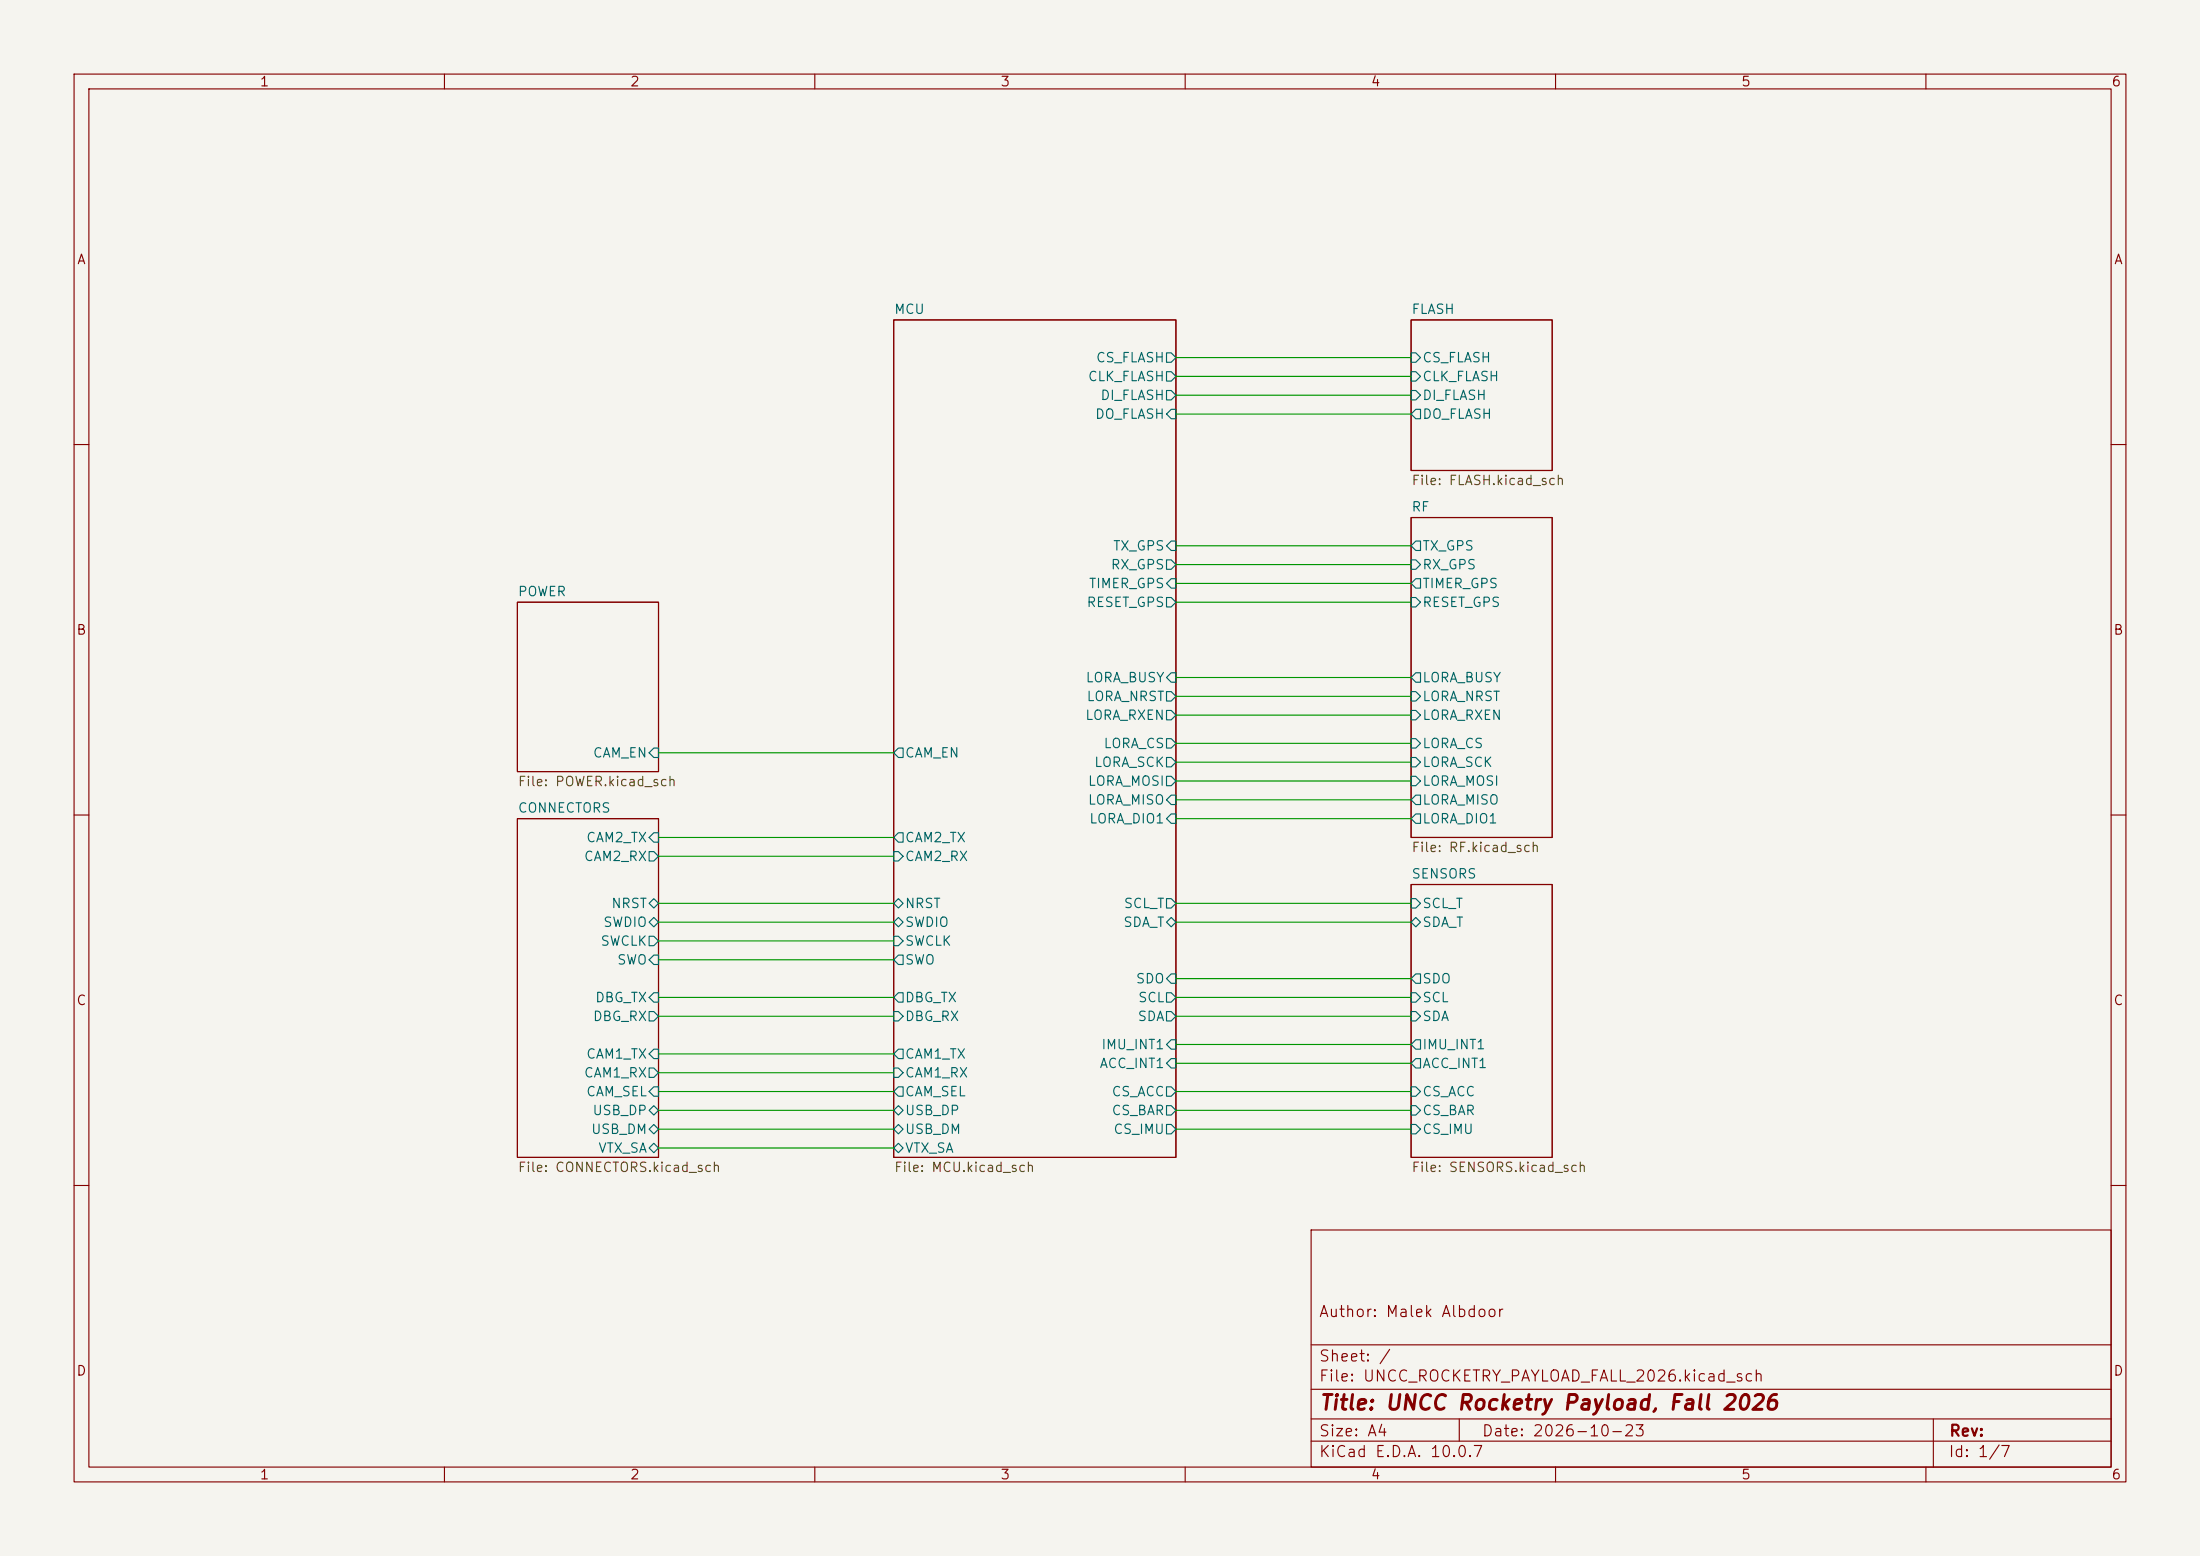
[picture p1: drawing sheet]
(kicad_sch
 (version 20260306)
 (generator "eeschema")
 (generator_version "10.0")
 (paper "A4")
 (title_block
  (title "UNCC Rocketry Payload, Fall 2026")
  (date "2026-10-23")
  (comment 1 "Author: Malek Albdoor"))
 (lib_symbols)
 (wire
  (pts (xy 158.75 102.87) (xy 190.5 102.87))
  (stroke (width 0) (type default)))
 (wire
  (pts (xy 158.75 50.8) (xy 190.5 50.8))
  (stroke (width 0) (type default)))
 (wire
  (pts (xy 88.9 134.62) (xy 120.65 134.62))
  (stroke (width 0) (type default)))
 (wire
  (pts (xy 158.75 107.95) (xy 190.5 107.95))
  (stroke (width 0) (type default)))
 (wire
  (pts (xy 158.75 134.62) (xy 190.5 134.62))
  (stroke (width 0) (type default)))
 (wire
  (pts (xy 158.75 53.34) (xy 190.5 53.34))
  (stroke (width 0) (type default)))
 (wire
  (pts (xy 88.9 115.57) (xy 120.65 115.57))
  (stroke (width 0) (type default)))
 (wire
  (pts (xy 88.9 149.86) (xy 120.65 149.86))
  (stroke (width 0) (type default)))
 (wire
  (pts (xy 88.9 147.32) (xy 120.65 147.32))
  (stroke (width 0) (type default)))
 (wire
  (pts (xy 88.9 137.16) (xy 120.65 137.16))
  (stroke (width 0) (type default)))
 (wire
  (pts (xy 158.75 78.74) (xy 190.5 78.74))
  (stroke (width 0) (type default)))
 (wire
  (pts (xy 158.75 140.97) (xy 190.5 140.97))
  (stroke (width 0) (type default)))
 (wire
  (pts (xy 158.75 110.49) (xy 190.5 110.49))
  (stroke (width 0) (type default)))
 (wire
  (pts (xy 88.9 144.78) (xy 120.65 144.78))
  (stroke (width 0) (type default)))
 (wire
  (pts (xy 158.75 100.33) (xy 190.5 100.33))
  (stroke (width 0) (type default)))
 (wire
  (pts (xy 158.75 48.26) (xy 190.5 48.26))
  (stroke (width 0) (type default)))
 (wire
  (pts (xy 158.75 105.41) (xy 190.5 105.41))
  (stroke (width 0) (type default)))
 (wire
  (pts (xy 158.75 147.32) (xy 190.5 147.32))
  (stroke (width 0) (type default)))
 (wire
  (pts (xy 88.9 154.94) (xy 120.65 154.94))
  (stroke (width 0) (type default)))
 (wire
  (pts (xy 158.75 143.51) (xy 190.5 143.51))
  (stroke (width 0) (type default)))
 (wire
  (pts (xy 88.9 152.4) (xy 120.65 152.4))
  (stroke (width 0) (type default)))
 (wire
  (pts (xy 158.75 55.88) (xy 190.5 55.88))
  (stroke (width 0) (type default)))
 (wire
  (pts (xy 88.9 121.92) (xy 120.65 121.92))
  (stroke (width 0) (type default)))
 (wire
  (pts (xy 158.75 96.52) (xy 190.5 96.52))
  (stroke (width 0) (type default)))
 (wire
  (pts (xy 88.9 127) (xy 120.65 127))
  (stroke (width 0) (type default)))
 (wire
  (pts (xy 88.9 124.46) (xy 120.65 124.46))
  (stroke (width 0) (type default)))
 (wire
  (pts (xy 158.75 81.28) (xy 190.5 81.28))
  (stroke (width 0) (type default)))
 (wire
  (pts (xy 158.75 93.98) (xy 190.5 93.98))
  (stroke (width 0) (type default)))
 (wire
  (pts (xy 158.75 73.66) (xy 190.5 73.66))
  (stroke (width 0) (type default)))
 (wire
  (pts (xy 158.75 91.44) (xy 190.5 91.44))
  (stroke (width 0) (type default)))
 (wire
  (pts (xy 158.75 149.86) (xy 190.5 149.86))
  (stroke (width 0) (type default)))
 (wire
  (pts (xy 88.9 113.03) (xy 120.65 113.03))
  (stroke (width 0) (type default)))
 (wire
  (pts (xy 158.75 121.92) (xy 190.5 121.92))
  (stroke (width 0) (type default)))
 (wire
  (pts (xy 88.9 142.24) (xy 120.65 142.24))
  (stroke (width 0) (type default)))
 (wire
  (pts (xy 158.75 76.2) (xy 190.5 76.2))
  (stroke (width 0) (type default)))
 (wire
  (pts (xy 158.75 124.46) (xy 190.5 124.46))
  (stroke (width 0) (type default)))
 (wire
  (pts (xy 158.75 152.4) (xy 190.5 152.4))
  (stroke (width 0) (type default)))
 (wire
  (pts (xy 158.75 137.16) (xy 190.5 137.16))
  (stroke (width 0) (type default)))
 (wire
  (pts (xy 158.75 132.08) (xy 190.5 132.08))
  (stroke (width 0) (type default)))
 (wire
  (pts (xy 88.9 129.54) (xy 120.65 129.54))
  (stroke (width 0) (type default)))
 (wire
  (pts (xy 88.9 101.6) (xy 120.65 101.6))
  (stroke (width 0) (type default)))
 (sheet
  (at 190.5 119.38)
  (size 19.05 36.83)
  (exclude_from_sim no)
  (in_bom yes)
  (on_board yes)
  (dnp no)
  (fields_autoplaced yes)
  (stroke (width 0.1524) (type solid))
  (fill (color 0 0 0 0))
  (property "Sheetname" "SENSORS" (at 190.5 118.6684 0) (show_name no) (do_not_autoplace no) (effects (font (size 1.27 1.27)) (justify left bottom)))
  (property "Sheetfile" "SENSORS.kicad_sch" (at 190.5 156.7946 0) (show_name no) (do_not_autoplace no) (effects (font (size 1.27 1.27)) (justify left top)))
  (pin "SCL" input (at 190.5 134.62 180) (effects (font (size 1.27 1.27)) (justify left)))
  (pin "SDA" input (at 190.5 137.16 180) (effects (font (size 1.27 1.27)) (justify left)))
  (pin "IMU_INT1" output (at 190.5 140.97 180) (effects (font (size 1.27 1.27)) (justify left)))
  (pin "ACC_INT1" output (at 190.5 143.51 180) (effects (font (size 1.27 1.27)) (justify left)))
  (pin "CS_ACC" input (at 190.5 147.32 180) (effects (font (size 1.27 1.27)) (justify left)))
  (pin "CS_BAR" input (at 190.5 149.86 180) (effects (font (size 1.27 1.27)) (justify left)))
  (pin "CS_IMU" input (at 190.5 152.4 180) (effects (font (size 1.27 1.27)) (justify left)))
  (pin "SDO" output (at 190.5 132.08 180) (effects (font (size 1.27 1.27)) (justify left)))
  (pin "SCL_T" input (at 190.5 121.92 180) (effects (font (size 1.27 1.27)) (justify left)))
  (pin "SDA_T" bidirectional (at 190.5 124.46 180) (effects (font (size 1.27 1.27)) (justify left))))
 (sheet
  (at 120.65 43.18)
  (size 38.1 113.03)
  (exclude_from_sim no)
  (in_bom yes)
  (on_board yes)
  (dnp no)
  (fields_autoplaced yes)
  (stroke (width 0.1524) (type solid))
  (fill (color 0 0 0 0))
  (property "Sheetname" "MCU" (at 120.65 42.4684 0) (show_name no) (do_not_autoplace no) (effects (font (size 1.27 1.27)) (justify left bottom)))
  (property "Sheetfile" "MCU.kicad_sch" (at 120.65 156.7946 0) (show_name no) (do_not_autoplace no) (effects (font (size 1.27 1.27)) (justify left top)))
  (pin "SCL" output (at 158.75 134.62 0) (effects (font (size 1.27 1.27)) (justify right)))
  (pin "SDA" output (at 158.75 137.16 0) (effects (font (size 1.27 1.27)) (justify right)))
  (pin "IMU_INT1" input (at 158.75 140.97 0) (effects (font (size 1.27 1.27)) (justify right)))
  (pin "ACC_INT1" input (at 158.75 143.51 0) (effects (font (size 1.27 1.27)) (justify right)))
  (pin "CS_ACC" output (at 158.75 147.32 0) (effects (font (size 1.27 1.27)) (justify right)))
  (pin "CS_BAR" output (at 158.75 149.86 0) (effects (font (size 1.27 1.27)) (justify right)))
  (pin "CS_IMU" output (at 158.75 152.4 0) (effects (font (size 1.27 1.27)) (justify right)))
  (pin "SDO" input (at 158.75 132.08 0) (effects (font (size 1.27 1.27)) (justify right)))
  (pin "NRST" bidirectional (at 120.65 121.92 180) (effects (font (size 1.27 1.27)) (justify left)))
  (pin "SWDIO" bidirectional (at 120.65 124.46 180) (effects (font (size 1.27 1.27)) (justify left)))
  (pin "SWCLK" input (at 120.65 127 180) (effects (font (size 1.27 1.27)) (justify left)))
  (pin "SWO" output (at 120.65 129.54 180) (effects (font (size 1.27 1.27)) (justify left)))
  (pin "DBG_TX" output (at 120.65 134.62 180) (effects (font (size 1.27 1.27)) (justify left)))
  (pin "DBG_RX" input (at 120.65 137.16 180) (effects (font (size 1.27 1.27)) (justify left)))
  (pin "CAM1_TX" output (at 120.65 142.24 180) (effects (font (size 1.27 1.27)) (justify left)))
  (pin "CAM1_RX" input (at 120.65 144.78 180) (effects (font (size 1.27 1.27)) (justify left)))
  (pin "CAM2_RX" input (at 120.65 115.57 180) (effects (font (size 1.27 1.27)) (justify left)))
  (pin "CAM2_TX" output (at 120.65 113.03 180) (effects (font (size 1.27 1.27)) (justify left)))
  (pin "CAM_SEL" output (at 120.65 147.32 180) (effects (font (size 1.27 1.27)) (justify left)))
  (pin "VTX_SA" bidirectional (at 120.65 154.94 180) (effects (font (size 1.27 1.27)) (justify left)))
  (pin "USB_DP" bidirectional (at 120.65 149.86 180) (effects (font (size 1.27 1.27)) (justify left)))
  (pin "USB_DM" bidirectional (at 120.65 152.4 180) (effects (font (size 1.27 1.27)) (justify left)))
  (pin "TX_GPS" input (at 158.75 73.66 0) (effects (font (size 1.27 1.27)) (justify right)))
  (pin "RX_GPS" output (at 158.75 76.2 0) (effects (font (size 1.27 1.27)) (justify right)))
  (pin "TIMER_GPS" input (at 158.75 78.74 0) (effects (font (size 1.27 1.27)) (justify right)))
  (pin "RESET_GPS" output (at 158.75 81.28 0) (effects (font (size 1.27 1.27)) (justify right)))
  (pin "SCL_T" output (at 158.75 121.92 0) (effects (font (size 1.27 1.27)) (justify right)))
  (pin "SDA_T" bidirectional (at 158.75 124.46 0) (effects (font (size 1.27 1.27)) (justify right)))
  (pin "CS_FLASH" output (at 158.75 48.26 0) (effects (font (size 1.27 1.27)) (justify right)))
  (pin "CLK_FLASH" output (at 158.75 50.8 0) (effects (font (size 1.27 1.27)) (justify right)))
  (pin "DI_FLASH" output (at 158.75 53.34 0) (effects (font (size 1.27 1.27)) (justify right)))
  (pin "DO_FLASH" input (at 158.75 55.88 0) (effects (font (size 1.27 1.27)) (justify right)))
  (pin "LORA_RXEN" output (at 158.75 96.52 0) (effects (font (size 1.27 1.27)) (justify right)))
  (pin "LORA_CS" output (at 158.75 100.33 0) (effects (font (size 1.27 1.27)) (justify right)))
  (pin "LORA_SCK" output (at 158.75 102.87 0) (effects (font (size 1.27 1.27)) (justify right)))
  (pin "LORA_MOSI" output (at 158.75 105.41 0) (effects (font (size 1.27 1.27)) (justify right)))
  (pin "LORA_MISO" input (at 158.75 107.95 0) (effects (font (size 1.27 1.27)) (justify right)))
  (pin "LORA_BUSY" input (at 158.75 91.44 0) (effects (font (size 1.27 1.27)) (justify right)))
  (pin "LORA_DIO1" input (at 158.75 110.49 0) (effects (font (size 1.27 1.27)) (justify right)))
  (pin "LORA_NRST" output (at 158.75 93.98 0) (effects (font (size 1.27 1.27)) (justify right)))
  (pin "CAM_EN" output (at 120.65 101.6 180) (effects (font (size 1.27 1.27)) (justify left))))
 (sheet
  (at 190.5 43.18)
  (size 19.05 20.32)
  (exclude_from_sim no)
  (in_bom yes)
  (on_board yes)
  (dnp no)
  (fields_autoplaced yes)
  (stroke (width 0.1524) (type solid))
  (fill (color 0 0 0 0))
  (property "Sheetname" "FLASH" (at 190.5 42.4684 0) (show_name no) (do_not_autoplace no) (effects (font (size 1.27 1.27)) (justify left bottom)))
  (property "Sheetfile" "FLASH.kicad_sch" (at 190.5 64.0846 0) (show_name no) (do_not_autoplace no) (effects (font (size 1.27 1.27)) (justify left top)))
  (pin "CS_FLASH" input (at 190.5 48.26 180) (effects (font (size 1.27 1.27)) (justify left)))
  (pin "CLK_FLASH" input (at 190.5 50.8 180) (effects (font (size 1.27 1.27)) (justify left)))
  (pin "DI_FLASH" input (at 190.5 53.34 180) (effects (font (size 1.27 1.27)) (justify left)))
  (pin "DO_FLASH" output (at 190.5 55.88 180) (effects (font (size 1.27 1.27)) (justify left))))
 (sheet
  (at 69.85 81.28)
  (size 19.05 22.86)
  (exclude_from_sim no)
  (in_bom yes)
  (on_board yes)
  (dnp no)
  (fields_autoplaced yes)
  (stroke (width 0.1524) (type solid))
  (fill (color 0 0 0 0))
  (property "Sheetname" "POWER" (at 69.85 80.5684 0) (show_name no) (do_not_autoplace no) (effects (font (size 1.27 1.27)) (justify left bottom)))
  (property "Sheetfile" "POWER.kicad_sch" (at 69.85 104.7246 0) (show_name no) (do_not_autoplace no) (effects (font (size 1.27 1.27)) (justify left top)))
  (pin "CAM_EN" input (at 88.9 101.6 0) (effects (font (size 1.27 1.27)) (justify right))))
 (sheet
  (at 190.5 69.85)
  (size 19.05 43.18)
  (exclude_from_sim no)
  (in_bom yes)
  (on_board yes)
  (dnp no)
  (fields_autoplaced yes)
  (stroke (width 0.1524) (type solid))
  (fill (color 0 0 0 0))
  (property "Sheetname" "RF" (at 190.5 69.1384 0) (show_name no) (do_not_autoplace no) (effects (font (size 1.27 1.27)) (justify left bottom)))
  (property "Sheetfile" "RF.kicad_sch" (at 190.5 113.6146 0) (show_name no) (do_not_autoplace no) (effects (font (size 1.27 1.27)) (justify left top)))
  (pin "TX_GPS" output (at 190.5 73.66 180) (effects (font (size 1.27 1.27)) (justify left)))
  (pin "RX_GPS" input (at 190.5 76.2 180) (effects (font (size 1.27 1.27)) (justify left)))
  (pin "TIMER_GPS" output (at 190.5 78.74 180) (effects (font (size 1.27 1.27)) (justify left)))
  (pin "RESET_GPS" input (at 190.5 81.28 180) (effects (font (size 1.27 1.27)) (justify left)))
  (pin "LORA_RXEN" input (at 190.5 96.52 180) (effects (font (size 1.27 1.27)) (justify left)))
  (pin "LORA_CS" input (at 190.5 100.33 180) (effects (font (size 1.27 1.27)) (justify left)))
  (pin "LORA_SCK" input (at 190.5 102.87 180) (effects (font (size 1.27 1.27)) (justify left)))
  (pin "LORA_MOSI" input (at 190.5 105.41 180) (effects (font (size 1.27 1.27)) (justify left)))
  (pin "LORA_MISO" output (at 190.5 107.95 180) (effects (font (size 1.27 1.27)) (justify left)))
  (pin "LORA_BUSY" output (at 190.5 91.44 180) (effects (font (size 1.27 1.27)) (justify left)))
  (pin "LORA_DIO1" output (at 190.5 110.49 180) (effects (font (size 1.27 1.27)) (justify left)))
  (pin "LORA_NRST" input (at 190.5 93.98 180) (effects (font (size 1.27 1.27)) (justify left))))
 (sheet
  (at 69.85 110.49)
  (size 19.05 45.72)
  (exclude_from_sim no)
  (in_bom yes)
  (on_board yes)
  (dnp no)
  (fields_autoplaced yes)
  (stroke (width 0.1524) (type solid))
  (fill (color 0 0 0 0))
  (property "Sheetname" "CONNECTORS" (at 69.85 109.7784 0) (show_name no) (do_not_autoplace no) (effects (font (size 1.27 1.27)) (justify left bottom)))
  (property "Sheetfile" "CONNECTORS.kicad_sch" (at 69.85 156.7946 0) (show_name no) (do_not_autoplace no) (effects (font (size 1.27 1.27)) (justify left top)))
  (pin "NRST" bidirectional (at 88.9 121.92 0) (effects (font (size 1.27 1.27)) (justify right)))
  (pin "SWDIO" bidirectional (at 88.9 124.46 0) (effects (font (size 1.27 1.27)) (justify right)))
  (pin "SWCLK" output (at 88.9 127 0) (effects (font (size 1.27 1.27)) (justify right)))
  (pin "SWO" input (at 88.9 129.54 0) (effects (font (size 1.27 1.27)) (justify right)))
  (pin "DBG_TX" input (at 88.9 134.62 0) (effects (font (size 1.27 1.27)) (justify right)))
  (pin "DBG_RX" output (at 88.9 137.16 0) (effects (font (size 1.27 1.27)) (justify right)))
  (pin "CAM1_TX" input (at 88.9 142.24 0) (effects (font (size 1.27 1.27)) (justify right)))
  (pin "CAM1_RX" output (at 88.9 144.78 0) (effects (font (size 1.27 1.27)) (justify right)))
  (pin "CAM2_RX" output (at 88.9 115.57 0) (effects (font (size 1.27 1.27)) (justify right)))
  (pin "CAM2_TX" input (at 88.9 113.03 0) (effects (font (size 1.27 1.27)) (justify right)))
  (pin "CAM_SEL" input (at 88.9 147.32 0) (effects (font (size 1.27 1.27)) (justify right)))
  (pin "VTX_SA" bidirectional (at 88.9 154.94 0) (effects (font (size 1.27 1.27)) (justify right)))
  (pin "USB_DP" bidirectional (at 88.9 149.86 0) (effects (font (size 1.27 1.27)) (justify right)))
  (pin "USB_DM" bidirectional (at 88.9 152.4 0) (effects (font (size 1.27 1.27)) (justify right))))
 (sheet_instances
  (path ""
   (page "1")))
 (embedded_fonts no))
